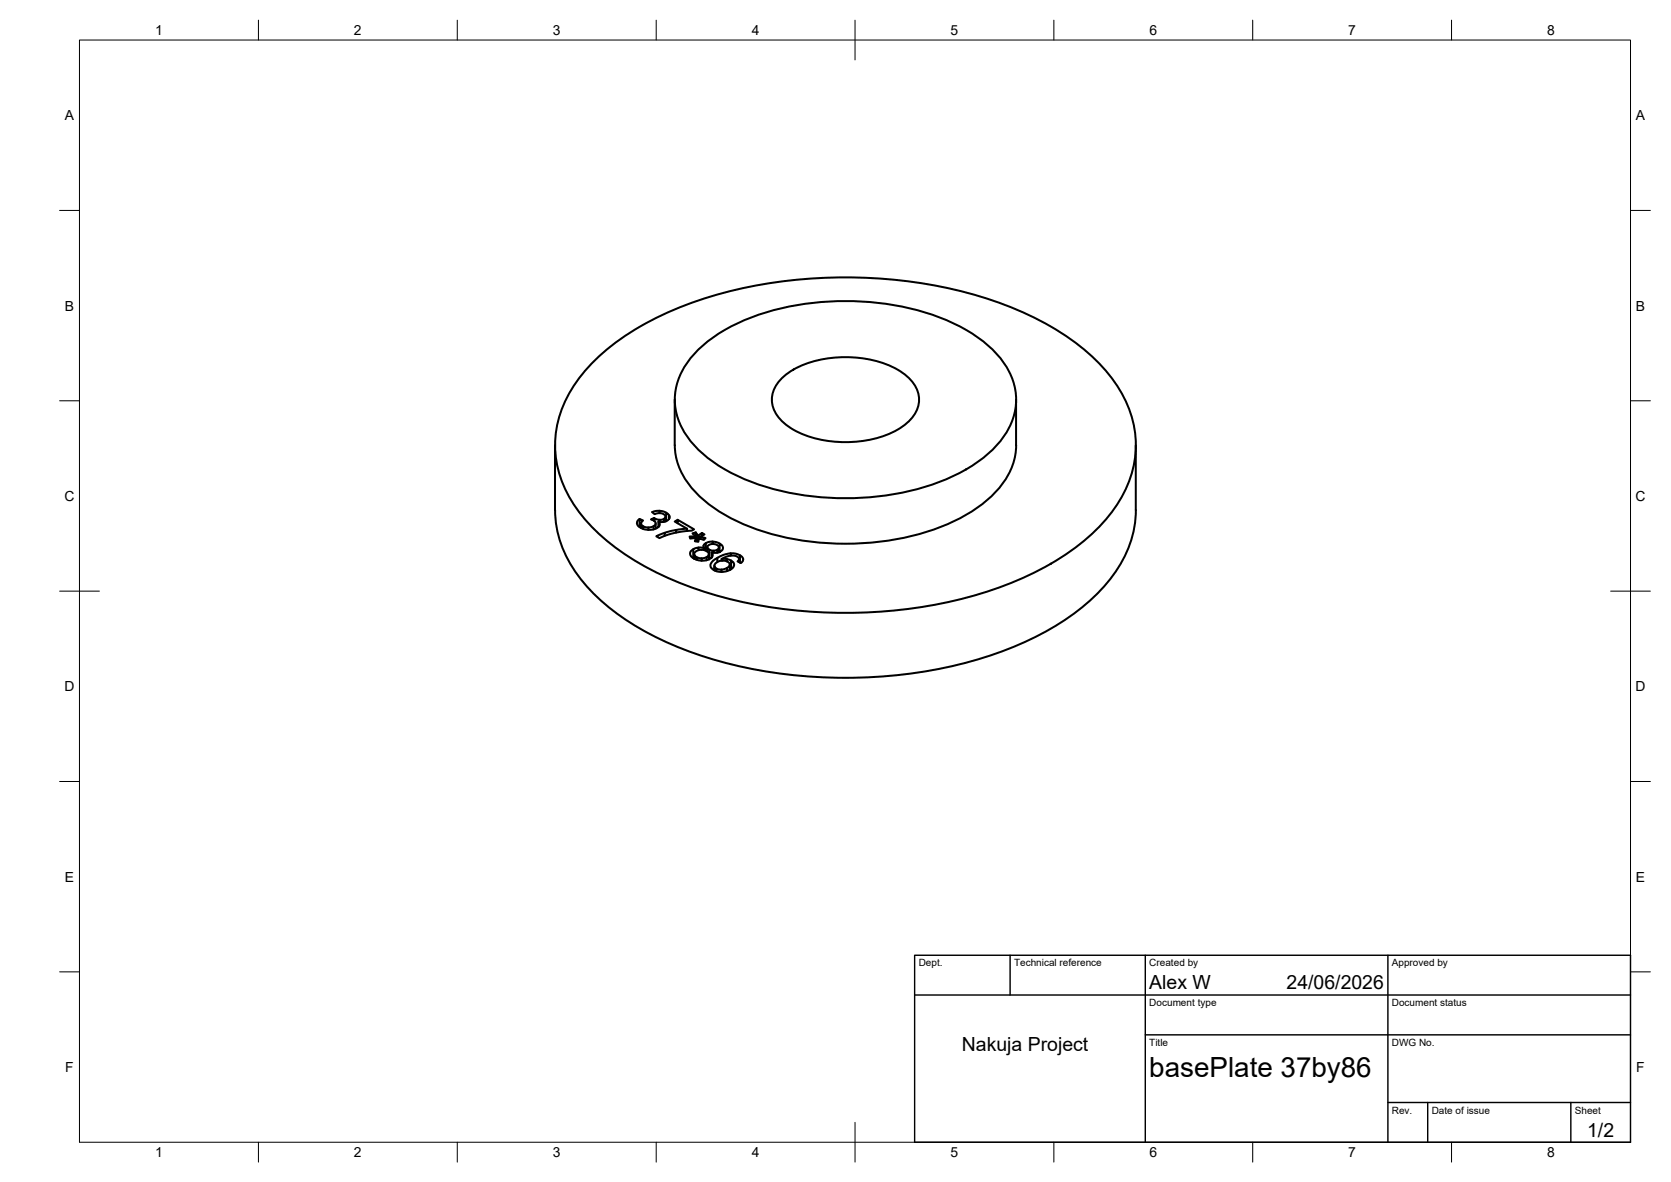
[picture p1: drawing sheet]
<svg xmlns="http://www.w3.org/2000/svg" width="420mm" height="297mm" viewBox="0 0 420 297" stroke-linecap="round" stroke-linejoin="round" font-family="sans-serif">
<!-- layer: Visible -->
<g fill="none" stroke="#000" stroke-width=".51">
<path d="M149.1 91a68.7 68.7 0 0 1 27.4-15.8 120.4 120.4 0 0 1 76.3 1.5 62 62 0 0 1 25.5 16.8 27.4 27.4 0 0 1 6.7 23.7 35.6 35.6 0 0 1-14.2 20.2 84.1 84.1 0 0 1-35.2 14.5 120.4 120.4 0 0 1-63.2-4.8 62 62 0 0 1-25.6-16.9 27.4 27.4 0 0 1-6.6-23.7 32.1 32.1 0 0 1 8.9-15.5zM175 88.4a43.8 43.8 0 0 1 21.4-10.9 70 70 0 0 1 42.1 3.2 31 31 0 0 1 15.1 12.4 15.4 15.4 0 0 1-2.1 17.8 39.8 39.8 0 0 1-20.2 11.8 70.2 70.2 0 0 1-44.7-2.5 31 31 0 0 1-15-12.4 15.4 15.4 0 0 1 2.1-17.8zM197 94.7a24.7 24.7 0 0 1 17.4-4.9 23.5 23.5 0 0 1 13.8 4.9 7.1 7.1 0 0 1 0 11.5 24.7 24.7 0 0 1-17.4 4.9 23.5 23.5 0 0 1-13.8-4.9 7.1 7.1 0 0 1 0-11.5zM139.6 111.9v16.3a30 30 0 0 0 9.9 21.3 68.6 68.6 0 0 0 26.2 15.1 120.9 120.9 0 0 0 73.7 0 68.6 68.6 0 0 0 26.2-15.1 30 30 0 0 0 10-21.3v-16.3M169.7 100.4v11.5a18.2 18.2 0 0 0 7.3 13.8 51.3 51.3 0 0 0 26.9 10.4 66.9 66.9 0 0 0 37-5.6 28.5 28.5 0 0 0 13.1-12.1 15.2 15.2 0 0 0 1.5-6.5M255.5 100.4v11.5M160.8 130.4l-.6 .6-.1 .5 .4 .8 .9 .5 1.8 .4 1.4-.2 1.2-.8 .1-.6-.4-.5v1.3M161.2 131.6l.5-.8-.9-.4v2M161.7 132.2l-.5-.6v1.1M163 132.6l-1.3-.4v.7M164.3 132.2l-1.3 .4v.5M164.4 130.2l-.7 .3 1.1 .7 .1 1.6"/>
<path d="M164.6 130.3l-.2-.1v.7M164.9 131.5l-.6 .7v.8M165.7 130.6l-1.1-.3v.7M165.8 128.4l-1.9 .3 .7 .5 1.4-.2 1 .3 .3 .4v1.3M166.9 130.4l-1.2 .2v.5M167.3 129.8l-.4 .6v.7M167.5 128.8l-1.7-.4v.6M168.3 130.4v-.9v.8l-.7 .6-.8 .3-1.3-.1M168.3 129.5l-.8-.7v2.2M170 133.2l-2.9 .7v.8M170.4 131.5v-.9l4.1 2.4-.6 .4-2.9 .3-2.2 .4-3 1.1-.8-.4 2.1-.9M170.4 130.6l-.7 .5 3.1 1.8"/>
<path d="M172.8 133.4v-.5l-2.1 .2-.7 .1v.6M174.3 138l-.6 .5-.2 .7 .3 .6 .9 .7 1.8 .4 1.4-.2 1.2-.8 .1-.6-.3-.5v1.3M174.5 139.2v1.2M174.6 139.5l-.1-.3 .3-.4 .7-.5 .9-.1 .9 .1 .9 .7v1.6M174.9 135.2v-.4h-1.5l.1 .5 1.5-.2v.9M174.9 133.8l-.8 .2 .8 .8v-1l.6 .8M175 135.1l-.3 .9 .9 .1 .1-.9v.4M175.1 140l-.5-.5v.9M175.7 138.2v-.6l-1.4 .4v2.3M175.7 137.6l1.4 .2M175.7 135.2l1.3 .5 .4-.5-1.4-.3v.4M176.5 134.6v-.7l.6 .4-1.1 .6"/>
<path d="M176.5 133.9l-1 .7v1.5M176.9 137.1l.2 1.2M177.5 136.5l-.5 .4-.1 .5M177.7 140l-1.3 .3v.6M177.8 137.5l.3-.4 .6-.3h1.4l.6 .6 .1 1.4M178.2 139.2v.4l-.5 .4v.8M178.3 138.1l-.5-.6v1.1M179.1 136.1l-1.6 .4v1.9M179.3 138.4l-1-.3v2.4M180.3 138.2l-1 .2v.5M180.8 137.6l-.5 .6v.7M180.9 138.7v-2.1l.8 .7-.1 .9-1 .7-1.7-.1"/>
<path d="M180.9 136.6l-.8-.4-1-.1v.6M183.7 139.1l-1.7 .3-1.6 .8v1M186.1 139.5l-1.2-.4h-1.2v.5M176.4 140.3l-1.3-.3v.7M178.2 140.5l.1 .1M179.6 143.1l-.1 .1M179.6 142.1v1.2M179.7 142.4v-.6l.6-.5 .8-.4h1.1l1.2 .6 .1 1.7M180.1 142.9l-.4-.5v.9M180.4 140.2l-1.4 1a1.17 1.17 0 0 0 .3 1.9l.9 .5 1 .1 2.1-.4 1-.6 .3-.7-.2-.7-.6-.4v2.1M181.4 143.1l-1.3-.2v.6M181.4 140.5l1.9-.8h1.6l.8 .5 .1 1.1"/>
<path d="M182.8 140.5h-1.4v.4M182.8 142.7l-1.4 .4v.6M183.5 141.9l-.2 .4-.5 .4v.8M183.5 143.2h.1M183.8 140.9l-1-.4v.6M185.8 140.5l-.4 .6 .9 .4 .5-.5a1.07 1.07 0 0 0-.6-1.4l-.1-.1v1.9"/>
</g>
<!-- layer: BORDER -->
<g fill="none" stroke="#000" stroke-width=".25">
<path d="M20 10.1h390v276.9h-390zM65 5.1v5M115 5.1v5M165 5.1v5M215 5.1v10M265 5.1v5M315 5.1v5M365 5.1v5M15 52.9h5M410 52.9h5M15 100.7h5M410 100.7h5"/>
<path d="M15 148.6h10M405 148.6h10M15 196.4h5M410 196.4h5M15 244.2h5M410 244.2h5M65 287v5M115 287v5M165 287v5M215 282.1v9.9M265 287v5M315 287v5"/>
<path d="M365 287v5"/>
</g>
<!-- layer: TITLEBLOCK -->
<path d="M230 240.1h180v46.9h-180zM230 250h180M254 240.1v9.9M288 240.1v46.9M349 240.1v46.9M288 260.1h122M349 277.1h61M359 277.1v9.9M395 277.1v9.9" fill="none" stroke="#000" stroke-width=".36"/>
<text font-size="7" x="289" y="270.6">basePlate 37by86</text>
<g font-size="4.9">
<text x="289" y="248.5">Alex W</text>
<text x="323.5" y="248.5">24/06/2026</text>
<text x="241.9" y="264">Nakuja Project</text>
<text x="399.1" y="285.7">1/2</text>
</g>
<g font-size="3.5">
<text x="39" y="8.8">1</text>
<text x="89" y="8.8">2</text>
<text x="139" y="8.8">3</text>
<text x="189" y="8.8">4</text>
<text x="239" y="8.8">5</text>
<text x="289" y="8.8">6</text>
<text x="339" y="8.8">7</text>
<text x="389" y="8.8">8</text>
<text x="16.3" y="30.2">A</text>
<text x="411.3" y="30.2">A</text>
<text x="16.3" y="78">B</text>
<text x="411.3" y="78">B</text>
<text x="16.2" y="125.9">C</text>
<text x="411.2" y="125.9">C</text>
<text x="16.2" y="173.7">D</text>
<text x="411.2" y="173.7">D</text>
<text x="16.3" y="221.6">E</text>
<text x="411.3" y="221.6">E</text>
<text x="16.4" y="269.4">F</text>
<text x="411.4" y="269.4">F</text>
<text x="39" y="290.8">1</text>
<text x="89" y="290.8">2</text>
<text x="139" y="290.8">3</text>
<text x="189" y="290.8">4</text>
<text x="239" y="290.8">5</text>
<text x="289" y="290.8">6</text>
<text x="339" y="290.8">7</text>
<text x="389" y="290.8">8</text>
</g>
<g font-size="2.5">
<text x="231" y="242.9">Dept.</text>
<text x="255" y="242.9">Technical reference</text>
<text x="289" y="242.9">Created by</text>
<text x="350" y="242.9">Approved by</text>
<text x="289" y="252.8">Document type</text>
<text x="350" y="252.8">Document status</text>
<text x="289" y="262.9">Title</text>
<text x="350" y="262.9">DWG No.</text>
<text x="350" y="279.9">Rev.</text>
<text x="360" y="279.9">Date of issue</text>
<text x="396" y="279.9">Sheet</text>
</g>
</svg>
